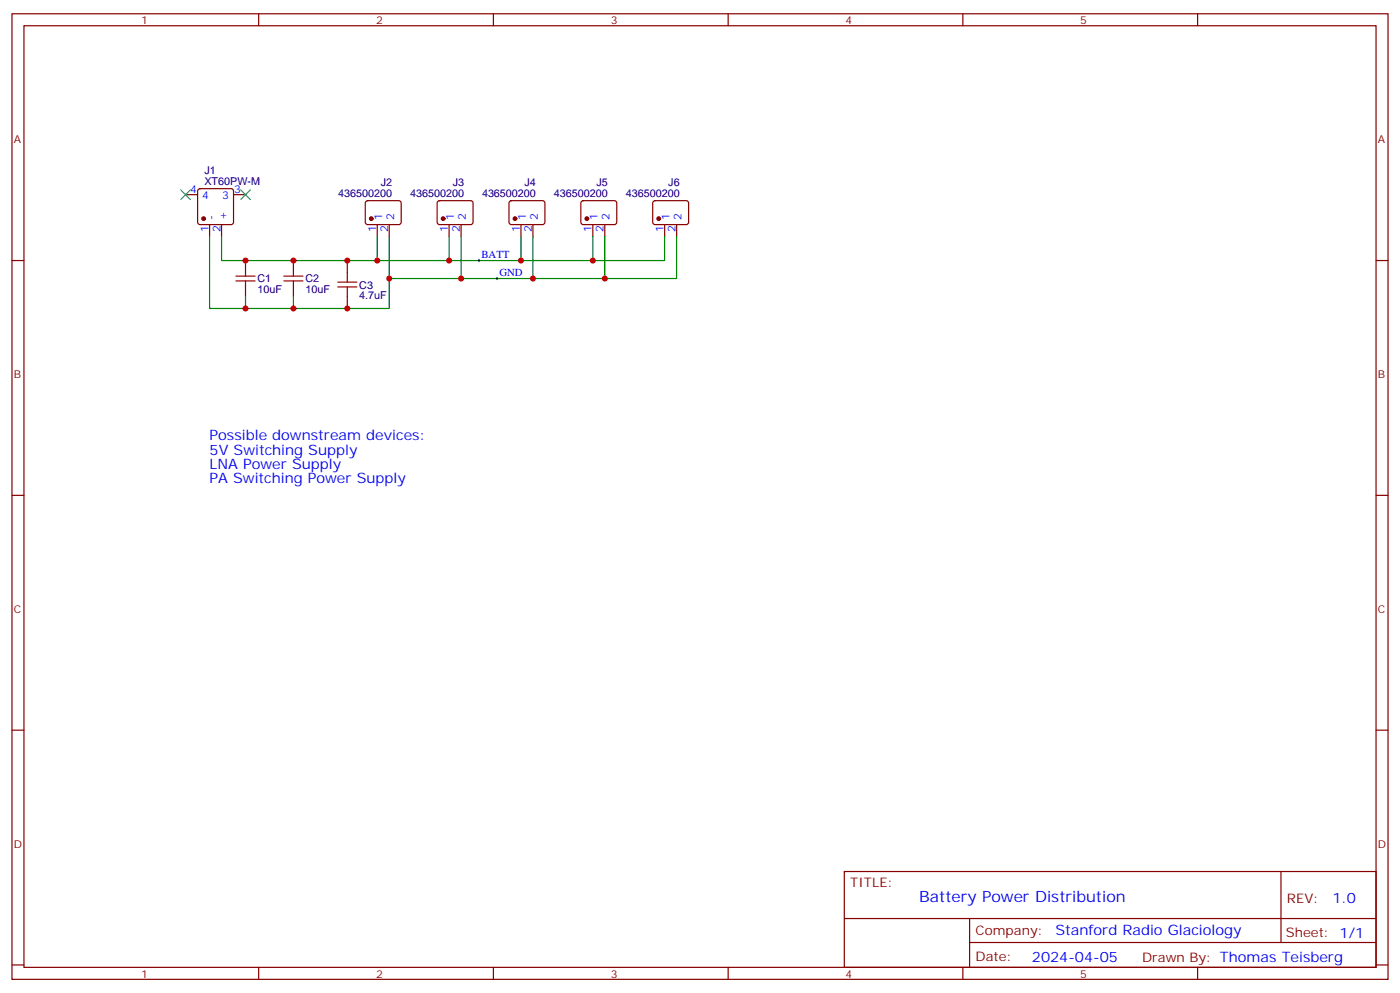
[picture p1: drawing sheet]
<svg xmlns="http://www.w3.org/2000/svg" width="412mm" height="292mm" viewBox="0 0 412 292" stroke-linecap="round" stroke-linejoin="round" font-family="sans-serif">
<g fill="none" stroke="#870000" stroke-width=".35">
<path d="M3.5 4.1h405.4v284.3h-405.4zM7.1 7.6h398.2v277.3h-398.2zM76.2 4.1v3.5M145.3 4.1v3.5M214.5 4.1v3.5M283.6 4.1v3.5M352.8 4.1v3.5M54.7 57.3h3.5M58.4 55.8l.5-.2h9.2l.5 .2 .2 .5v9.1l-.2 .5-.5 .2h-9.2l-.5-.2-.2-.5v-9.1zM68.8 57.3h3.5M107.8 59.3l.5-.2h9.4l.5 .7-.1 5.9-.6 .4h-9.5l-.4-.7v-5.6zM129 59.3l.5-.2h9.4l.4 .7v5.9l-.7 .4h-9.4l-.4-.7v-5.6z"/>
<path d="M150.2 59.3l.4-.2h9.5l.4 .7-.1 5.9-.6 .4h-9.4l-.5-.7v-5.6zM171.3 59.3l.5-.2h9.4l.5 .7-.1 5.9-.6 .4h-9.5l-.4-.7v-5.6zM192.5 59.3l.5-.2h9.4l.4 .7v5.9l-.7 .4h-9.4l-.4-.7v-5.6zM3.5 76.7h3.6M61.7 66.1v3.6M65.3 66.1v3.6M72.3 76.7v3.6M86.4 76.7v3.6M102.3 76.7v3.6M111.1 66.1v3.6M114.7 66.1v3.6M132.3 66.1v3.6"/>
<path d="M135.8 66.1v3.6M153.5 66.1v3.6M157 66.1v3.6M174.6 66.1v3.6M178.2 66.1v3.6M195.8 66.1v3.6M199.3 66.1v3.6M405.3 76.7h3.6M72.3 83.8v3.5M86.4 83.8v3.5M102.3 87.3v3.5M3.5 145.9h3.6"/>
<path d="M405.3 145.9h3.6M3.5 215h3.6M405.3 215h3.6M248.7 256.6h156.6v28.3h-156.6zM377.3 256.7v20.8M248.7 270.5h156.5M285.6 277.5h119.6M285.6 270.5v14.1M3.5 284.2h3.6M76.2 284.9v3.5M145.3 284.9v3.5M214.5 284.9v3.5"/>
<path d="M283.6 284.9v3.5M352.8 284.9v3.5M405.3 284.2h3.6"/>
</g>
<g fill="#870000" stroke="#870000" stroke-width=".35">
<circle cx="60" cy="64.4" r=".53"/>
<circle cx="109.4" cy="64.4" r=".53"/>
<circle cx="130.5" cy="64.4" r=".53"/>
<circle cx="151.7" cy="64.4" r=".53"/>
<circle cx="172.9" cy="64.4" r=".53"/>
<circle cx="194" cy="64.4" r=".53"/>
</g>
<path d="M61.7 69.7v21.1h53v-21.1M65.3 69.7v7h45.8v-7M132.3 69.7v7h-21.2M135.8 69.7v12.3h-21.1M153.5 69.7v7h-21.2M157 69.7v12.3h-21.2M174.6 69.7v7h-21.1M178.2 69.7v12.3h-21.2M195.8 69.7v7h-21.2M199.3 69.7v12.3h-21.1M72.3 87.3v3.5M86.4 87.3v3.5" fill="none" stroke="#008700" stroke-width=".35"/>
<path d="M140.8 76.7h.7M141.1 76.4v.7M146 82h.8M146.4 81.7v.7" fill="none" stroke="#000" stroke-width=".29"/>
<path d="M69.5 81.3h5.6M69.5 82.7h5.6M72.3 80.3v1M72.3 82.7v1.1M83.6 81.3h5.7M83.6 82.7h5.7M86.4 80.3v1M86.4 82.7v1.1M99.5 84.5h5.6M99.5 83.1h5.6M102.3 80.3v2.8M102.3 84.5v2.8" fill="none" stroke="#a10000" stroke-width=".35"/>
<path d="M53.3 55.9l2.8 2.8M56.1 55.9l-2.8 2.8M70.9 55.9l2.8 2.8M73.7 55.9l-2.8 2.8" fill="none" stroke="#3c3" stroke-width=".35"/>
<g fill="#c00">
<circle cx="114.7" cy="82" r=".88"/>
<circle cx="135.8" cy="82" r=".88"/>
<circle cx="111.1" cy="76.7" r=".88"/>
<circle cx="132.3" cy="76.7" r=".88"/>
<circle cx="157" cy="82" r=".88"/>
<circle cx="178.2" cy="82" r=".88"/>
<circle cx="153.5" cy="76.7" r=".88"/>
<circle cx="174.6" cy="76.7" r=".88"/>
<circle cx="72.3" cy="76.7" r=".88"/>
<circle cx="86.4" cy="76.7" r=".88"/>
<circle cx="102.3" cy="76.7" r=".88"/>
<circle cx="102.3" cy="90.8" r=".88"/>
<circle cx="86.4" cy="90.8" r=".88"/>
<circle cx="72.3" cy="90.8" r=".88"/>
</g>
<text font-size="4.6" fill="#00f" x="270.8" y="265.7">Battery Power Distribution</text>
<g font-size="4.2" fill="#00f">
<text x="61.7" y="129.6">Possible downstream devices:</text>
<text x="61.7" y="133.9">5V Switching Supply</text>
<text x="61.7" y="138.1">LNA Power Supply</text>
<text x="61.7" y="142.3">PA Switching Power Supply</text>
<text x="392.5" y="265.9">1.0</text>
<text x="310.9" y="275.5">Stanford Radio Glaciology</text>
<text x="304" y="283.3">2024-04-05</text>
</g>
<g font-size="3.9" fill="#800">
<text x="250.5" y="261.2">TITLE:</text>
<text x="379.1" y="265.9">REV:</text>
<text x="287.4" y="275.4">Company:</text>
<text x="378.7" y="276">Sheet: 1/1</text>
<text x="287.4" y="283.1">Date:</text>
<text x="336.4" y="283.2">Drawn By: Thomas Teisberg</text>
</g>
<g font-size="3.2" fill="#800">
<text x="41.6" y="7.1">1</text>
<text x="110.8" y="7.1">2</text>
<text x="179.9" y="7.1">3</text>
<text x="249.1" y="7.1">4</text>
<text x="318.2" y="7.1">5</text>
<text x="4.1" y="42.2">A</text>
<text x="405.9" y="42.2">A</text>
<text x="4.1" y="111.3">B</text>
<text x="405.9" y="111.3">B</text>
<text x="4.1" y="180.4">C</text>
<text x="405.9" y="180.4">C</text>
<text x="4.1" y="249.6">D</text>
<text x="405.9" y="249.6">D</text>
<text x="41.6" y="287.9">1</text>
<text x="110.8" y="287.9">2</text>
<text x="179.9" y="287.9">3</text>
<text x="249.1" y="287.9">4</text>
<text x="318.2" y="287.9">5</text>
</g>
<g font-size="3.2" fill="#000080">
<text x="60.2" y="51.3">J1</text>
<text x="60.2" y="54.5">XT60PW-M</text>
<text x="99.7" y="58">436500200</text>
<text x="112.2" y="54.8">J2</text>
<text x="120.8" y="58">436500200</text>
<text x="133.4" y="54.8">J3</text>
<text x="142" y="58">436500200</text>
<text x="154.5" y="54.8">J4</text>
<text x="163.2" y="58">436500200</text>
<text x="175.7" y="54.8">J5</text>
<text x="184.3" y="58">436500200</text>
<text x="196.9" y="54.8">J6</text>
<text x="75.8" y="83.2">C1</text>
<text x="90" y="83.2">C2</text>
<text x="75.8" y="86.4">10uF</text>
<text x="90" y="86.4">10uF</text>
<text x="105.8" y="88.2">4.7uF</text>
<text x="105.8" y="85">C3</text>
</g>
<g font-size="3.2" fill="#00f">
<text x="56" y="57">4</text>
<text x="59.5" y="58.7">4</text>
<text x="65.5" y="58.7">3</text>
<text x="69" y="57">3</text>
<text x="63.1" y="64.8" transform="rotate(-90 63.1 64.8)">-</text>
<text x="66.7" y="64.8" transform="rotate(-90 66.7 64.8)">+</text>
<text x="112.5" y="64.8" transform="rotate(-90 112.5 64.8)">1</text>
<text x="116.1" y="64.8" transform="rotate(-90 116.1 64.8)">2</text>
<text x="133.7" y="64.8" transform="rotate(-90 133.7 64.8)">1</text>
<text x="137.2" y="64.8" transform="rotate(-90 137.2 64.8)">2</text>
<text x="154.9" y="64.8" transform="rotate(-90 154.9 64.8)">1</text>
<text x="158.4" y="64.8" transform="rotate(-90 158.4 64.8)">2</text>
<text x="176" y="64.8" transform="rotate(-90 176 64.8)">1</text>
<text x="179.6" y="64.8" transform="rotate(-90 179.6 64.8)">2</text>
<text x="197.2" y="64.8" transform="rotate(-90 197.2 64.8)">1</text>
<text x="200.7" y="64.8" transform="rotate(-90 200.7 64.8)">2</text>
<text x="61.4" y="68.3" transform="rotate(-90 61.4 68.3)">1</text>
<text x="64.9" y="68.3" transform="rotate(-90 64.9 68.3)">2</text>
<text x="110.8" y="68.3" transform="rotate(-90 110.8 68.3)">1</text>
<text x="114.3" y="68.3" transform="rotate(-90 114.3 68.3)">2</text>
<text x="131.9" y="68.3" transform="rotate(-90 131.9 68.3)">1</text>
<text x="135.5" y="68.3" transform="rotate(-90 135.5 68.3)">2</text>
<text x="153.1" y="68.3" transform="rotate(-90 153.1 68.3)">1</text>
<text x="156.6" y="68.3" transform="rotate(-90 156.6 68.3)">2</text>
<text x="174.3" y="68.3" transform="rotate(-90 174.3 68.3)">1</text>
<text x="177.8" y="68.3" transform="rotate(-90 177.8 68.3)">2</text>
<text x="195.4" y="68.3" transform="rotate(-90 195.4 68.3)">1</text>
<text x="199" y="68.3" transform="rotate(-90 199 68.3)">2</text>
<text x="141.8" y="75.8">BATT</text>
<text x="147.1" y="81.1">GND</text>
</g>
</svg>
